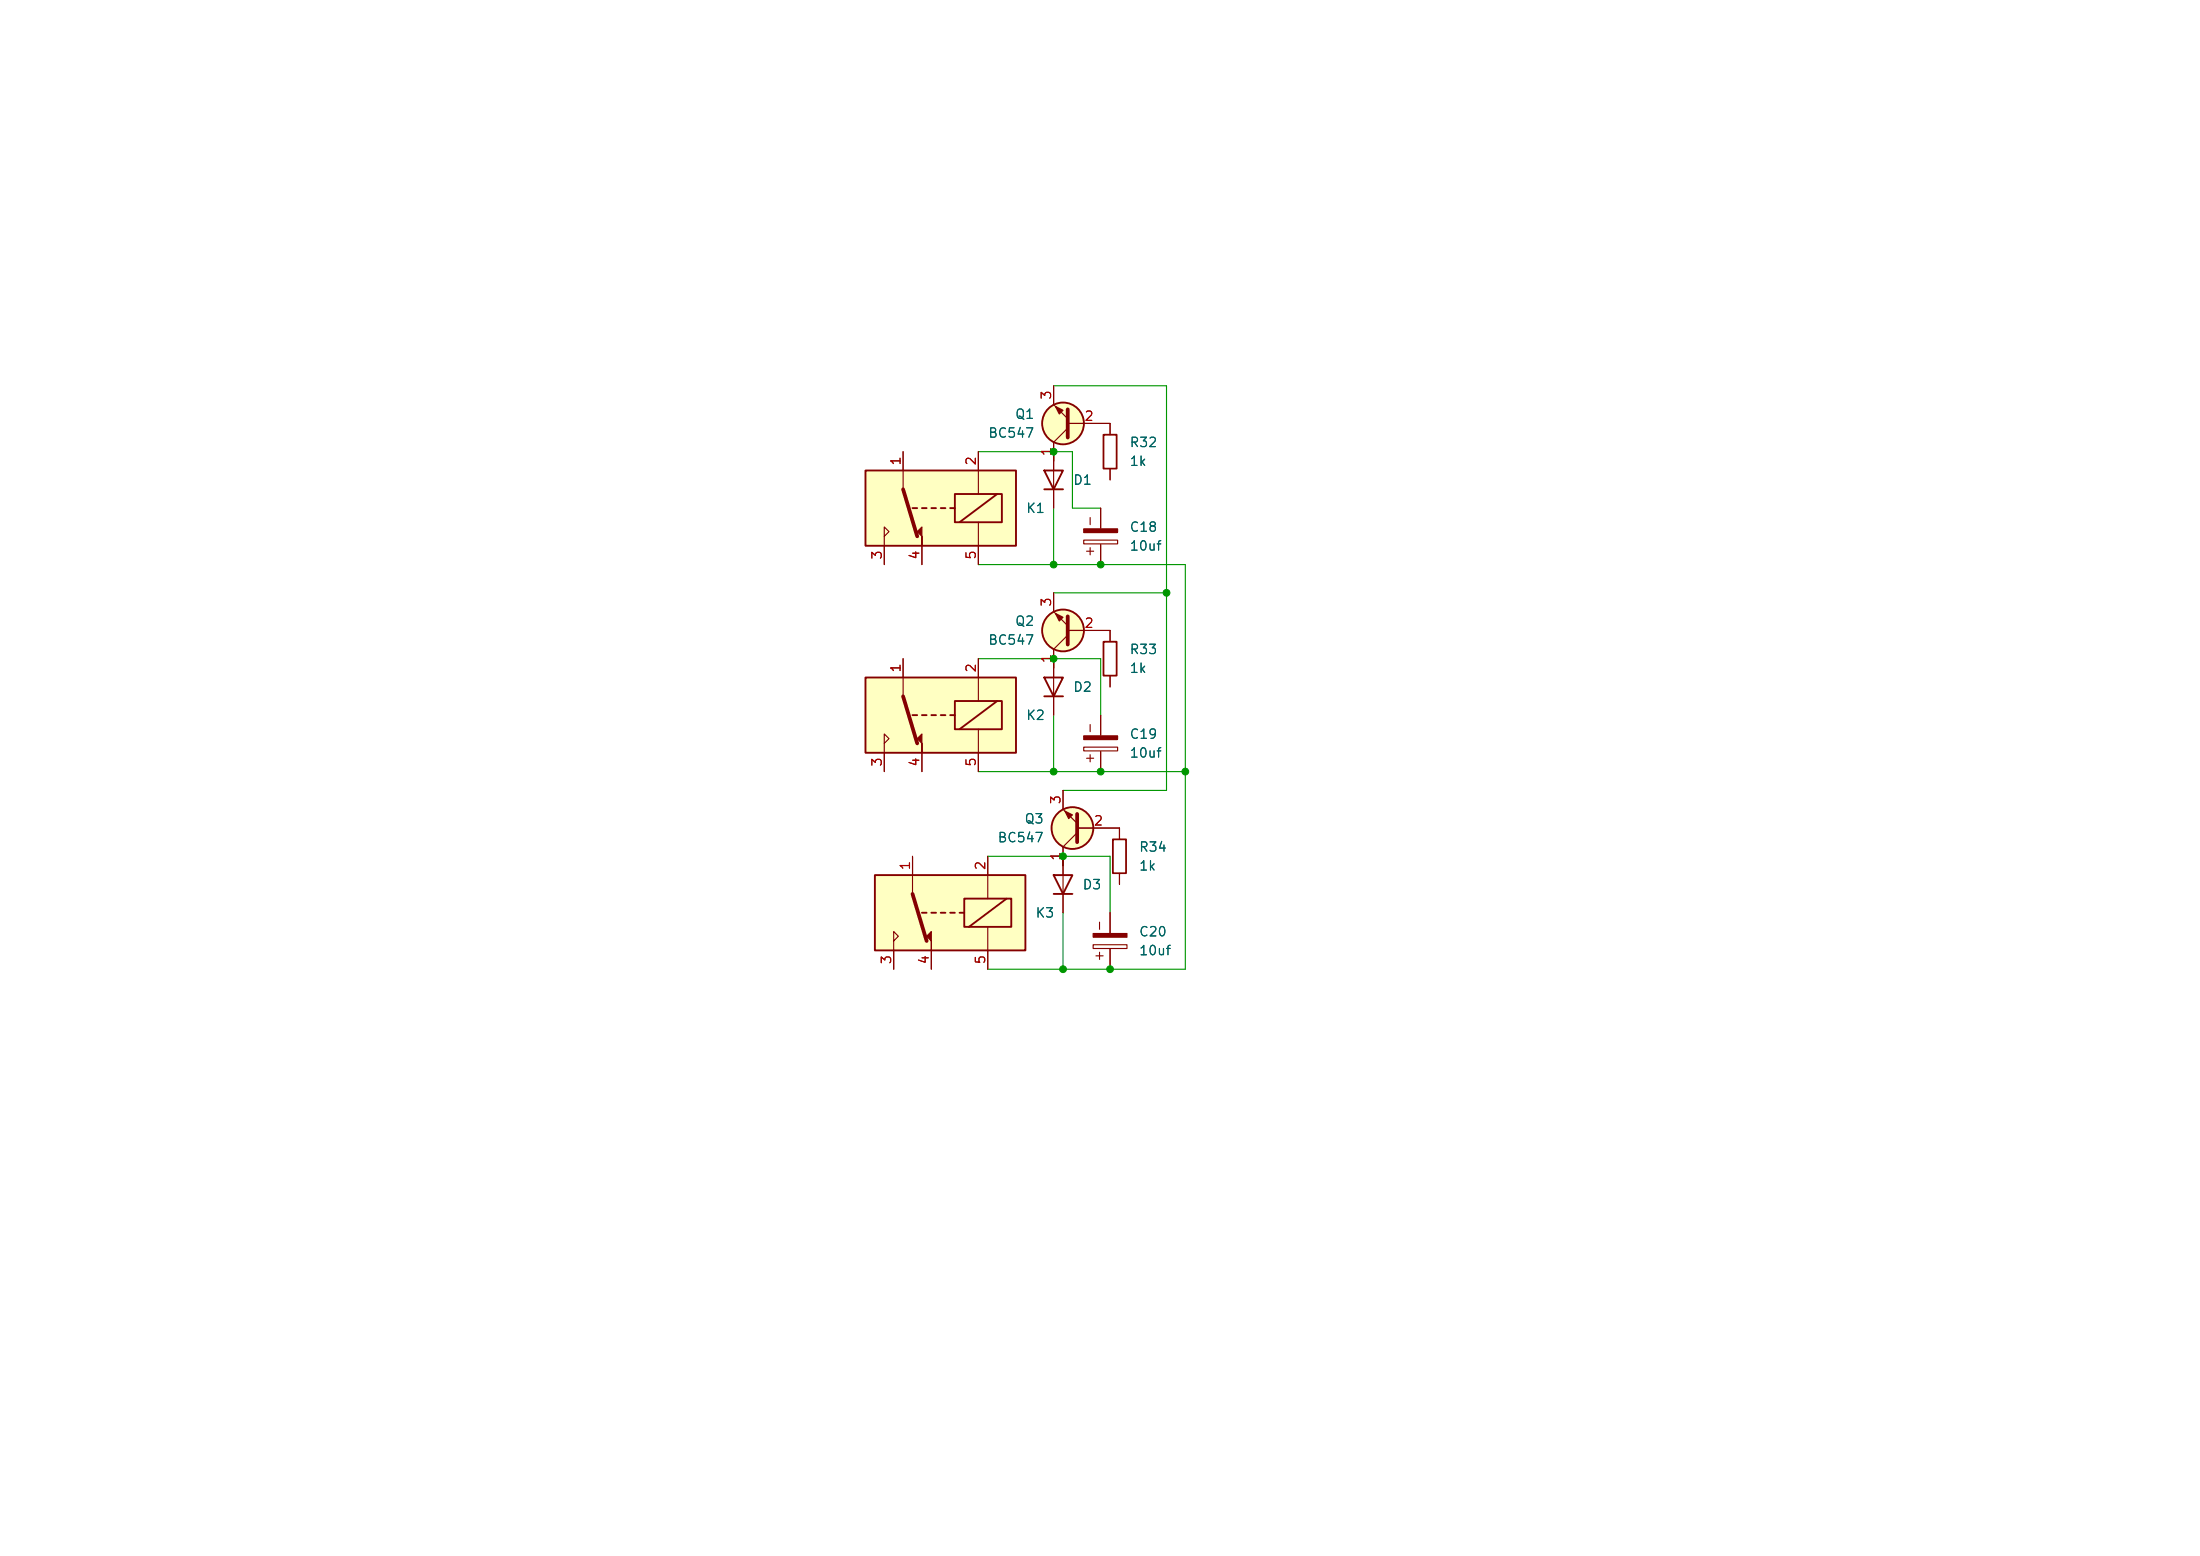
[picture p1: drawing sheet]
<svg xmlns="http://www.w3.org/2000/svg" width="297mm" height="210mm" viewBox="0 0 297 210" stroke-linecap="round" stroke-linejoin="round" font-family="sans-serif">
<circle cx="143.5" cy="85.1" r="2.82" fill="#ffffc2" stroke="#ffffc2" stroke-width=".14"/>
<path d="M144.1 83.2v3.8" fill="none" stroke="#840000" stroke-width=".51"/>
<path d="M142.2 80v2.6l1.9 1.9M144.1 85.7l-1.9 1.9v2.6M144.1 85.1h5.8M148.6 96.5v2.7M146.3 100.8h4.6v.5h-4.6zM148.6 101.4v2.7M151.1 111.8v1.5M151.1 117.9v1.5" fill="none" stroke="#840000" stroke-width=".15"/>
<circle cx="143.5" cy="85.1" r="2.82" fill="none" stroke="#840000" stroke-width=".25"/>
<g fill="#840000" stroke="#840000" stroke-width=".15">
<path d="M142.5 82.8l1 .5-.5 .5z"/>
<path d="M146.3 99.3h4.6v.5h-4.6z"/>
</g>
<path d="M150.2 113.3h1.8v4.6h-1.8z" fill="none" stroke="#840000" stroke-width=".24"/>
<path d="M118.1 118.1h20.3v10.2h-20.3z" fill="#ffffc2"/>
<g fill="none" stroke="#840000" stroke-width=".15">
<path d="M149.9 85.1v1.5M149.9 91.2v1.5M123.2 115.6v5.1M133.3 115.6v5.7M143.5 106.7v2.5l1.9 1.9M145.4 112.4l-1.9 1.9v8.9M145.4 111.8h5.7M120.6 127l.7-.6-.7-.7v5.1M125.7 128.3v2.5M133.3 125.1v5.7M147.6 127.5h4.5v.5h-4.5zM149.9 123.2v2.7"/>
<path d="M149.9 128.1v2.7"/>
</g>
<g fill="none" stroke="#840000" stroke-width=".25">
<path d="M118.1 118.1h20.3v10.2h-20.3zM142.2 118.1h2.6l-1.3 2.6zM124.5 123.2h.6M125.7 123.2h.7M127 123.2h.6M128.3 123.2h.6M129.5 123.2h.7M130.2 121.3h6.3v3.8h-6.3zM135.9 121.3l-5.1 3.8M142.2 120.7h2.6"/>
<circle cx="144.8" cy="111.8" r="2.82"/>
</g>
<path d="M145.4 109.9v3.8M123.2 120.7l1.9 6.3" fill="none" stroke="#840000" stroke-width=".51"/>
<g fill="#840000" stroke="#840000" stroke-width=".15">
<path d="M125.1 126.4l.6-.7v2.6v-1.3z"/>
<path d="M147.6 126h4.5v.5h-4.5z"/>
<path d="M143.8 109.5l1 .5-.5 .5z"/>
</g>
<circle cx="144.8" cy="111.8" r="2.82" fill="#ffffc2" stroke="#ffffc2" stroke-width=".14"/>
<path d="M149 86.6h1.7v4.6h-1.7z" fill="none" stroke="#840000" stroke-width=".24"/>
<path d="M116.8 63.5h20.4v10.2h-20.4z" fill="#ffffc2"/>
<g fill="none" stroke="#840000" stroke-width=".15">
<path d="M142.2 52.1v2.5l1.9 1.9M144.1 57.8l-1.9 1.9v8.9M144.1 57.2h5.8v1.5M119.4 72.4l.6-.6-.6-.7v5.1M121.9 61v5M124.5 73.7v2.5M132.1 61v5.7M132.1 70.5v5.7M146.3 72.9h4.6v.5h-4.6zM148.6 68.6v2.7M148.6 73.5v2.7M149.9 63.3v1.5"/>
<path d="M142.2 88.9v7.6"/>
</g>
<g fill="none" stroke="#840000" stroke-width=".25">
<path d="M116.8 63.5h20.4v10.2h-20.4zM123.2 68.6h.6M124.5 68.6h.6M125.7 68.6h.7M127 68.6h.6M128.3 68.6h.6M128.9 66.7h6.4v3.8h-6.4zM134.6 66.7l-5.1 3.8M141 63.5h2.5l-1.3 2.5zM141 66h2.5M141 91.4h2.5l-1.3 2.6zM141 94h2.5"/>
<circle cx="143.5" cy="57.1" r="2.82"/>
</g>
<path d="M144.1 55.2v3.9M121.9 66l1.9 6.4" fill="none" stroke="#840000" stroke-width=".51"/>
<g fill="#840000" stroke="#840000" stroke-width=".15">
<path d="M123.8 71.8l.7-.7v2.6v-1.3z"/>
<path d="M142.5 54.9l1 .5-.5 .5z"/>
<path d="M146.3 71.4h4.6v.5h-4.6z"/>
</g>
<circle cx="143.5" cy="57.1" r="2.82" fill="#ffffc2" stroke="#ffffc2" stroke-width=".14"/>
<path d="M149 58.7h1.7v4.5h-1.7z" fill="none" stroke="#840000" stroke-width=".24"/>
<path d="M116.8 91.4h20.4v10.2h-20.4z" fill="#ffffc2"/>
<g fill="none" stroke="#840000" stroke-width=".15">
<path d="M142.2 52.1v2.5M142.2 59.7v3.8M144.1 57.2h5.8v1.5M119.4 73.7v2.5M121.9 61v2.5M124.5 73.7v2.5M132.1 61v2.5M132.1 73.7v2.5M142.2 66v2.6M148.6 68.6v2.7M148.6 73.5v2.7M149.9 63.3v1.5"/>
<path d="M121.9 88.9v5.1M132.1 88.9v5.7M132.1 98.4v5.7M142.2 80v2.6M142.2 87.6v3.8M142.2 94v2.5M144.1 85.1h5.8v1.5M148.6 96.5v2.7M149.9 91.2v1.5M119.4 100.3l.6-.6-.6-.6v5M123.2 115.6v2.5M124.5 101.6v2.5"/>
<path d="M133.3 115.6v2.5M143.5 106.7v2.5M143.5 114.3v3.8M145.4 111.8h5.7v1.5M148.6 101.4v2.7M151.1 117.9v1.5M120.6 128.3v2.5M125.7 128.3v2.5M133.3 128.3v2.5M143.5 120.7v2.5M149.9 123.2v2.7M149.9 128.1v2.7"/>
</g>
<path d="M116.8 91.4h20.4v10.2h-20.4zM123.2 96.5h.6M124.5 96.5h.6M125.7 96.5h.7M127 96.5h.6M128.3 96.5h.6M128.9 94.6h6.4v3.8h-6.4zM134.6 94.6l-5.1 3.8" fill="none" stroke="#840000" stroke-width=".25"/>
<path d="M121.9 94l1.9 6.3" fill="none" stroke="#840000" stroke-width=".51"/>
<path d="M123.8 99.7l.7-.6v2.5v-1.3z" fill="#840000" stroke="#840000" stroke-width=".15"/>
<g fill="none" stroke="#009600" stroke-width=".15">
<path d="M142.2 52.1h15.3v54.6h-14M132.1 76.2h27.9v54.6h-26.7M132.1 61h12.7v7.6h3.8M142.2 61v1.2M142.2 68.6v7.6M132.1 88.9h16.5v7.6M142.2 88.9v1.3M142.2 96.5v7.6M142.2 80h15.3M132.1 104.1h27.9M133.3 115.6h16.6v7.6M143.5 115.6v1.2"/>
<path d="M143.5 123.2v7.6"/>
</g>
<g fill="#009600" stroke="#009600" stroke-width=".14">
<circle cx="142.2" cy="76.2" r=".46"/>
<circle cx="148.6" cy="76.2" r=".46"/>
<circle cx="142.2" cy="88.9" r=".46"/>
<circle cx="142.2" cy="61" r=".46"/>
<circle cx="157.5" cy="80" r=".46"/>
<circle cx="142.2" cy="104.1" r=".46"/>
<circle cx="143.5" cy="115.6" r=".46"/>
<circle cx="148.6" cy="104.1" r=".46"/>
<circle cx="143.5" cy="130.8" r=".46"/>
<circle cx="149.9" cy="130.8" r=".46"/>
<circle cx="160" cy="104.1" r=".46"/>
</g>
<g font-size="1.3" fill="#006464">
<text x="133.3" y="59.4">BC547</text>
<text x="136.9" y="56.9">Q1</text>
<text x="144.8" y="65.7">D1</text>
<text x="152.4" y="60.7">R32</text>
<text x="152.4" y="63.2">1k</text>
<text x="138.4" y="69.6">K1</text>
<text x="152.4" y="74.6">10uf</text>
<text x="152.4" y="72.1">C18</text>
<text x="133.3" y="87.3">BC547</text>
<text x="136.9" y="84.8">Q2</text>
<text x="152.4" y="88.6">R33</text>
<text x="144.8" y="93.7">D2</text>
<text x="152.4" y="91.1">1k</text>
<text x="138.4" y="97.5">K2</text>
<text x="152.4" y="100">C19</text>
<text x="152.4" y="102.6">10uf</text>
<text x="138.2" y="111.5">Q3</text>
<text x="134.6" y="114">BC547</text>
<text x="153.7" y="115.3">R34</text>
<text x="153.7" y="117.8">1k</text>
<text x="139.7" y="124.2">K3</text>
<text x="146.1" y="120.4">D3</text>
<text x="153.7" y="129.2">10uf</text>
<text x="153.7" y="126.7">C20</text>
</g>
<g font-size="1.3" fill="#a90000">
<text x="142.2" y="54" transform="rotate(-90 142.2 54)">3</text>
<text x="146.3" y="57.1">2</text>
<text x="121.9" y="62.9" transform="rotate(-90 121.9 62.9)">1</text>
<text x="132.1" y="62.9" transform="rotate(-90 132.1 62.9)">2</text>
<text x="142.2" y="61.7" transform="rotate(-90 142.2 61.7)">1</text>
<text x="119.4" y="75.6" transform="rotate(-90 119.4 75.6)">3</text>
<text x="124.4" y="75.6" transform="rotate(-90 124.4 75.6)">4</text>
<text x="132.1" y="75.6" transform="rotate(-90 132.1 75.6)">5</text>
<text x="142.2" y="82" transform="rotate(-90 142.2 82)">3</text>
<text x="142.2" y="89.6" transform="rotate(-90 142.2 89.6)">1</text>
<text x="146.3" y="85.1">2</text>
<text x="121.9" y="90.9" transform="rotate(-90 121.9 90.9)">1</text>
<text x="132.1" y="90.9" transform="rotate(-90 132.1 90.9)">2</text>
<text x="119.4" y="103.6" transform="rotate(-90 119.4 103.6)">3</text>
<text x="124.4" y="103.6" transform="rotate(-90 124.4 103.6)">4</text>
<text x="132.1" y="103.6" transform="rotate(-90 132.1 103.6)">5</text>
<text x="143.5" y="108.7" transform="rotate(-90 143.5 108.7)">3</text>
<text x="147.6" y="111.7">2</text>
<text x="123.2" y="117.5" transform="rotate(-90 123.2 117.5)">1</text>
<text x="133.3" y="117.5" transform="rotate(-90 133.3 117.5)">2</text>
<text x="143.5" y="116.3" transform="rotate(-90 143.5 116.3)">1</text>
<text x="120.6" y="130.2" transform="rotate(-90 120.6 130.2)">3</text>
<text x="125.7" y="130.2" transform="rotate(-90 125.7 130.2)">4</text>
<text x="133.3" y="130.2" transform="rotate(-90 133.3 130.2)">5</text>
</g>
<g font-size="1.3" fill="#840000">
<text x="148" y="71.2" transform="rotate(-90 148 71.2)">-</text>
<text x="148" y="75.3" transform="rotate(-90 148 75.3)">+</text>
<text x="148" y="99.2" transform="rotate(-90 148 99.2)">-</text>
<text x="148" y="103.2" transform="rotate(-90 148 103.2)">+</text>
<text x="149.3" y="125.9" transform="rotate(-90 149.3 125.9)">-</text>
<text x="149.3" y="129.9" transform="rotate(-90 149.3 129.9)">+</text>
</g>
</svg>
